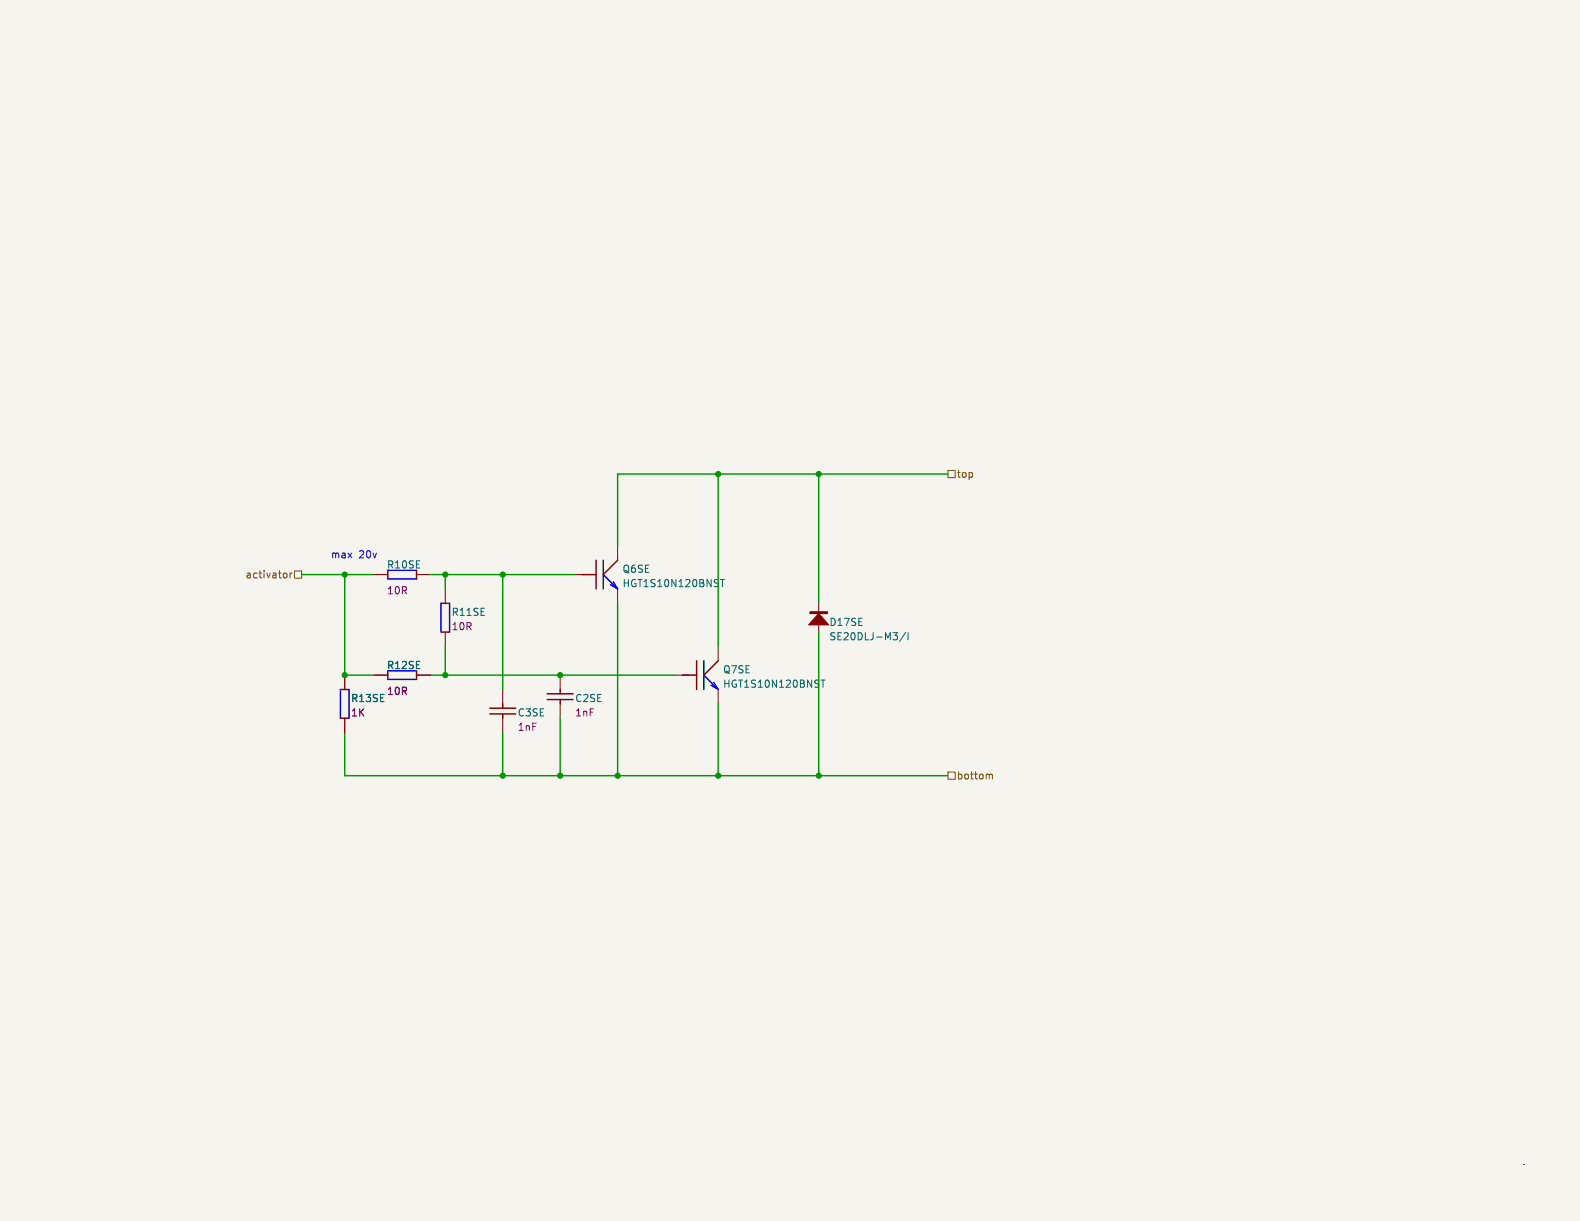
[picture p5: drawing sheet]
<svg xmlns="http://www.w3.org/2000/svg" width="279mm" height="216mm" viewBox="0 0 279 216" stroke-linecap="round" stroke-linejoin="round" font-family="sans-serif">
<path d="M0 0h279.4v215.9h-279.4z" fill="#f5f4ef" stroke="#f5f4ef" stroke-width=".18"/>
<g fill="none" stroke="#840000" stroke-width=".18">
<path d="M109.2 96.5v2.6M61 119.4v2.5M66 101.6h2.6M66 119.4h2.6M73.7 101.6h2.5M73.7 119.4h2.5M78.7 104.1v2.6M78.7 111.8v2.5M99.1 119.4v2.5M101.6 101.6h2.5M109.2 104.1v2.6M119.4 119.4h2.5"/>
<path d="M127 114.3v2.5M144.8 106.7v1.5M144.8 110.5v1.3M61 127v2.5M88.9 121.9v2.6M88.9 127v2.5M99.1 124.5v2.5M127 121.9v2.6M269.4 205.9h.1"/>
</g>
<g fill="none" stroke="#840000" stroke-width=".25">
<path d="M105.4 99.1v5M109.2 99.1l-2.5 2.5M68.6 100.8v1.6M68.6 118.6v1.5M73.7 100.8v1.6M73.7 118.6v1.5M78 111.8h1.5M78 106.7h1.5M102.9 101.6h2.5M120.6 119.4h2.6M123.2 116.8v5.1M127 116.8l-2.5 2.6"/>
<path d="M60.2 127h1.5M60.2 121.9h1.5M86.6 126.2h4.6M86.6 125.2h4.6M88.9 124.5v.7M88.9 126.2v.8M96.8 123.7h4.5M96.8 122.7h4.5M99.1 121.9v.8M99.1 123.7v.8"/>
</g>
<path d="M106.7 99.1v5M124.5 116.8v5.1" fill="none" stroke="#000" stroke-width=".25"/>
<g fill="none" stroke="#00f" stroke-width=".25">
<path d="M68.6 118.6h5.1M68.6 100.8h5.1M68.6 102.4h5.1M78 106.7v5.1M79.5 106.7v5.1M106.7 101.6l2.5 2.5M107.9 103.4l1.3 .7M108.5 102.9l.7 1.2M124.5 119.4l2.5 2.5M60.2 121.9v5.1M61.7 121.9v5.1M68.6 120.1h5.1"/>
<path d="M125.7 121.2l1.3 .7M126.2 120.7l.8 1.2"/>
</g>
<path d="M127.4 102.5h.7M127.8 102.5v1.2M157.9 111.9h.8l-.4 .5M158.5 112.4l.2 .2v.3l-.2 .2M160.2 111.8l-1.1 1.6M160.6 111.9v1.2M145.2 120.3h.7M145.5 120.3v1.2" fill="none" stroke="#006464" stroke-width=".18"/>
<path d="M144.8 108.5l1.8 2h-3.6z" fill="#840000" stroke="#840000" stroke-width=".18"/>
<path d="M143.3 108.2h3v.3h-3z" fill="#840000" stroke="#840000" stroke-width=".25"/>
<path d="M167.6 83.2h1.3v1.3h-1.3zM50.6 101.4l.2 .2-.2 .5M51.3 101.3v.9M51.7 101.3l-.4 .3M52.1 101h1.2v1.2h-1.2zM167.6 136.5h1.3v1.3h-1.3zM175 137h.4l.1 .7" fill="none" stroke="#725600" stroke-width=".18"/>
<g fill="none" stroke="#009600" stroke-width=".25">
<path d="M127 83.8v30.5M144.8 83.8v22.9M167.6 83.8h-58.4v12.7M53.3 101.6h12.7M61 101.6v17.8h5M76.2 101.6h25.4M76.2 119.4h43.2M78.7 101.6v2.5M78.7 114.3v5.1M88.9 101.6v20.3M109.2 106.7v30.5M144.8 111.8v25.4"/>
<path d="M61 129.5v7.7h106.6M88.9 129.5v7.7M99.1 127v10.2M127 124.5v12.7"/>
</g>
<g fill="#009600" stroke="#009600" stroke-width=".18">
<circle cx="61" cy="119.4" r=".46"/>
<circle cx="61" cy="101.6" r=".46"/>
<circle cx="78.7" cy="119.4" r=".46"/>
<circle cx="88.9" cy="137.2" r=".46"/>
<circle cx="78.7" cy="101.6" r=".46"/>
<circle cx="88.9" cy="101.6" r=".46"/>
<circle cx="99.1" cy="137.2" r=".46"/>
<circle cx="99.1" cy="119.4" r=".46"/>
<circle cx="144.8" cy="137.2" r=".46"/>
<circle cx="127" cy="83.8" r=".46"/>
<circle cx="144.8" cy="83.8" r=".46"/>
<circle cx="109.2" cy="137.2" r=".46"/>
<circle cx="127" cy="137.2" r=".46"/>
</g>
<g font-size="1.8" fill="#725600">
<text x="169.1" y="84.7">top</text>
<text x="43.3" y="102.5">activator</text>
<text x="169.1" y="138">bottom</text>
</g>
<g font-size="1.8" fill="#0000c2">
<text x="58.4" y="98.8">max</text>
<text x="63.5" y="98.8">20v</text>
</g>
<g font-size="1.8" fill="#006464">
<text x="68.3" y="100.7">R10SE</text>
<text x="110" y="101.5">Q6SE</text>
<text x="110" y="104">HGT1S10N120BNST</text>
<text x="79.8" y="109.1">R11SE</text>
<text x="146.6" y="110.9">D17SE</text>
<text x="146.6" y="113.4">SE20DLJ-M3/I</text>
<text x="68.3" y="118.5">R12SE</text>
<text x="127.8" y="119.3">Q7SE</text>
<text x="62" y="124.3">R13SE</text>
<text x="101.6" y="124.3">C2SE</text>
<text x="127.8" y="121.8">HGT1S10N120BNST</text>
<text x="91.4" y="126.9">C3SE</text>
</g>
<g font-size="1.8" fill="#840084">
<text x="68.3" y="105.3">10R</text>
<text x="79.8" y="111.6">10R</text>
<text x="68.3" y="123.1">10R</text>
<text x="62" y="126.9">1K</text>
<text x="91.4" y="129.4">1nF</text>
<text x="101.6" y="126.9">1nF</text>
</g>
</svg>
